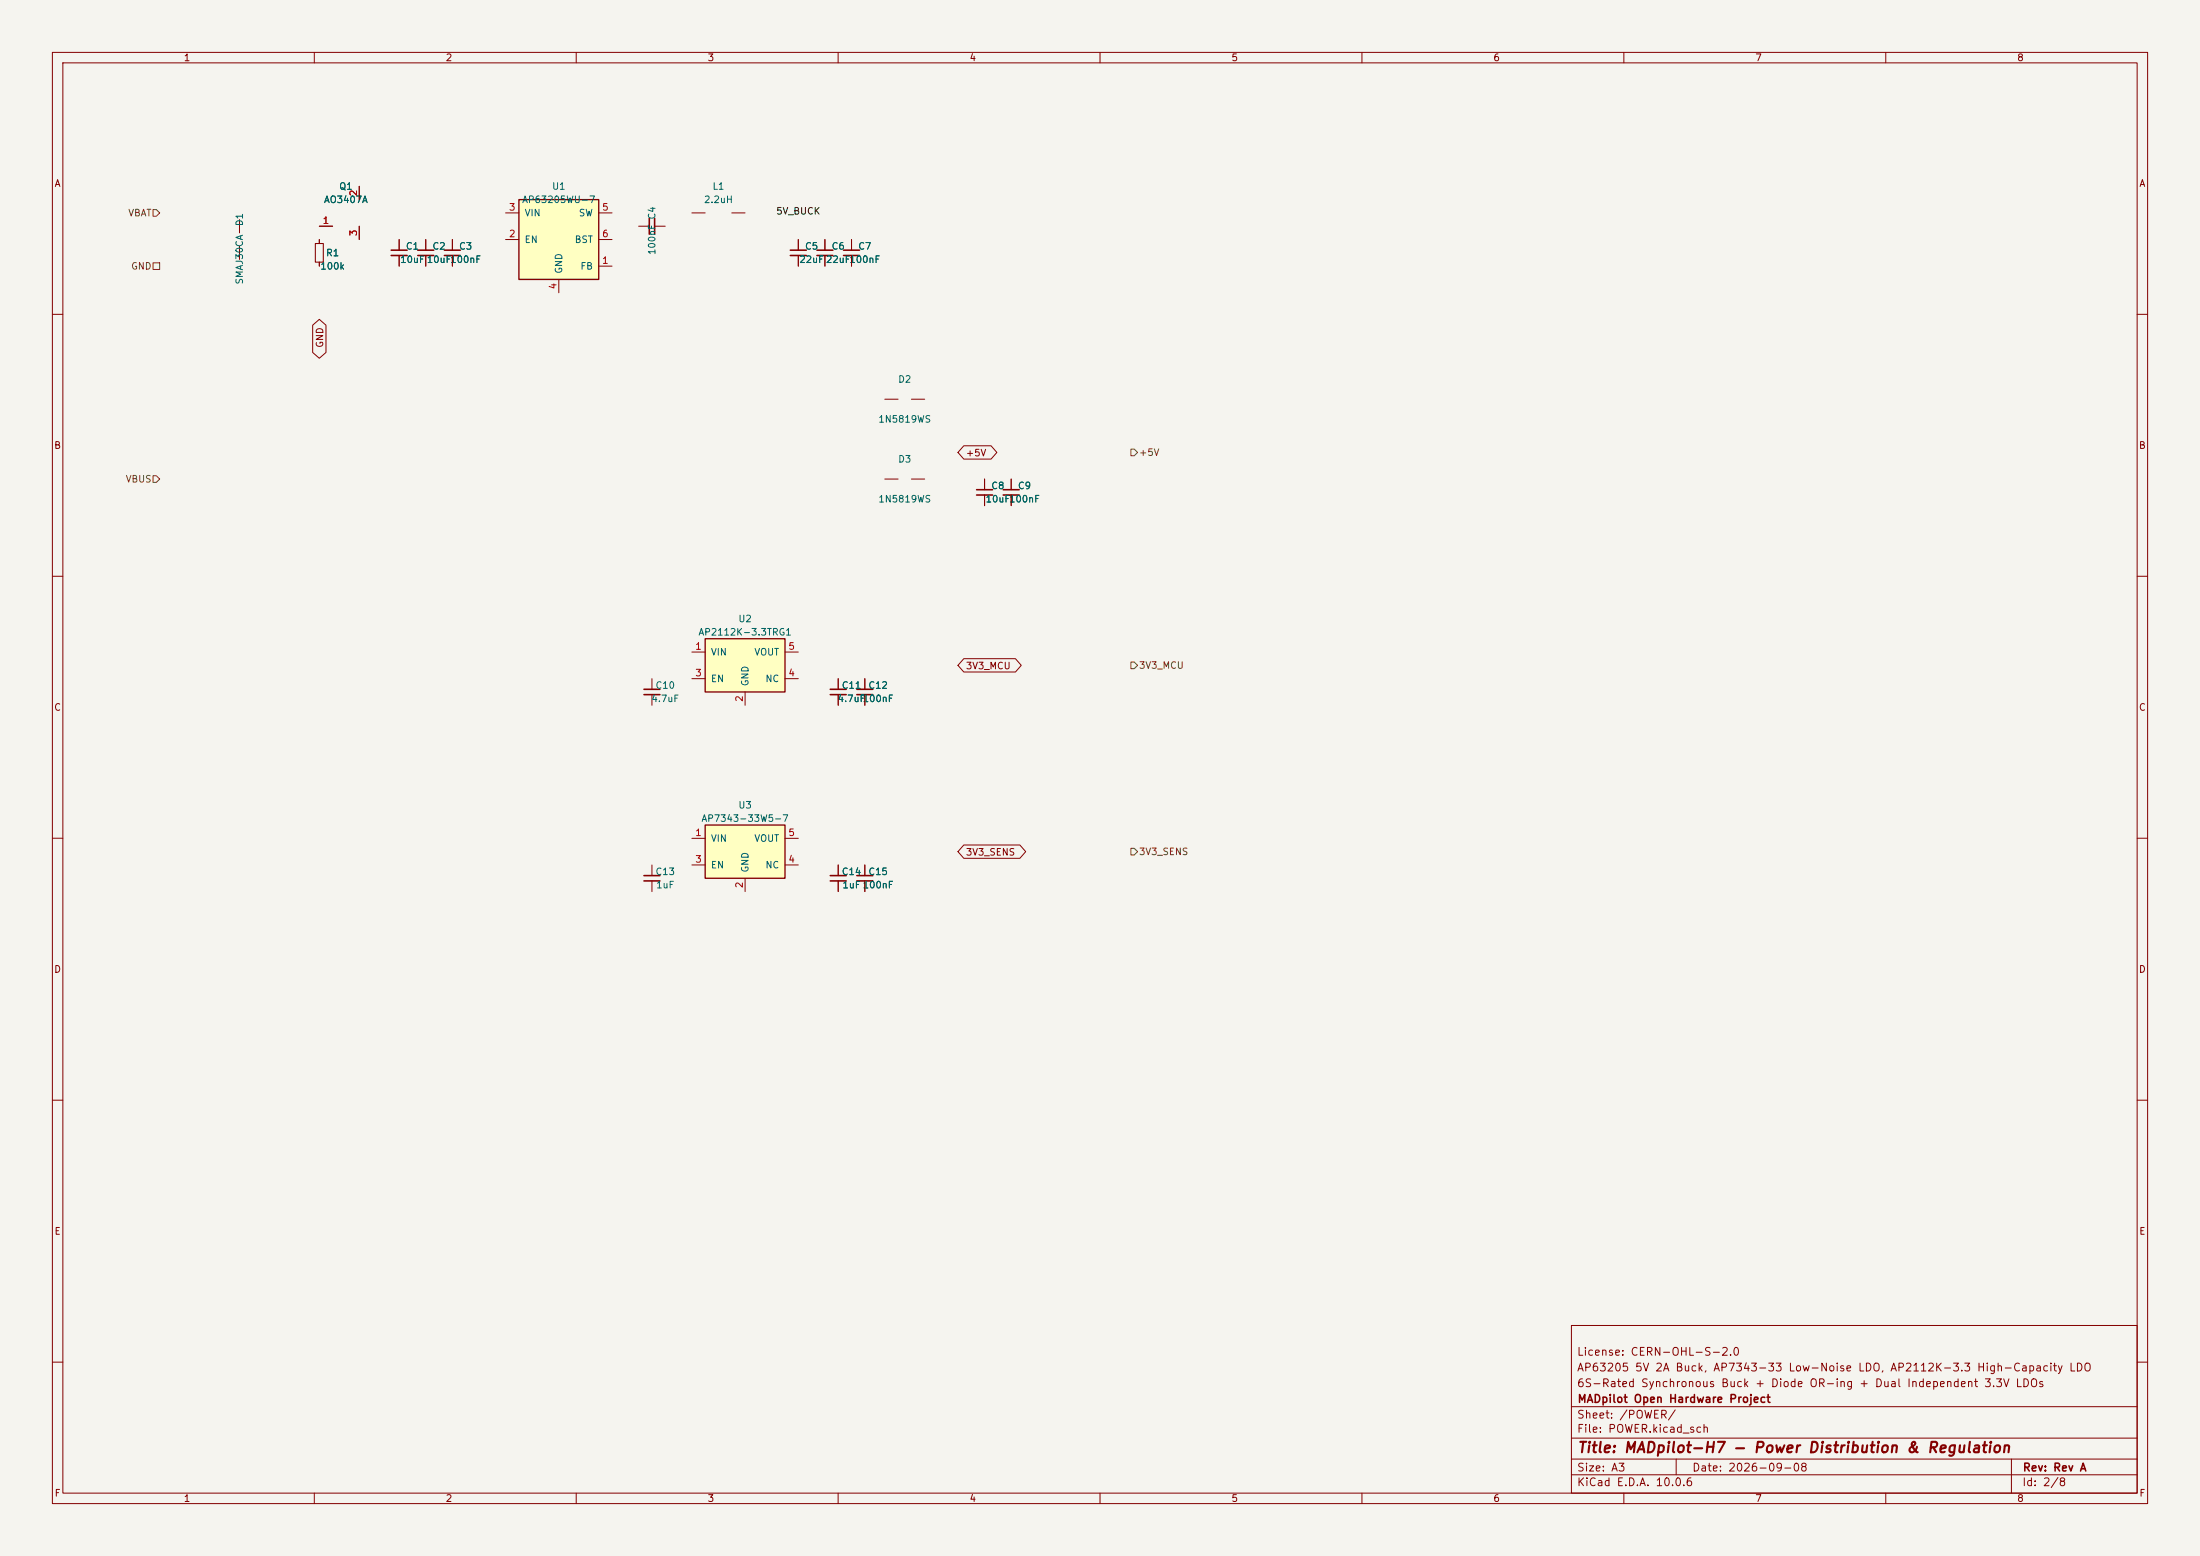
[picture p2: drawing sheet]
<svg xmlns="http://www.w3.org/2000/svg" width="420mm" height="297mm" viewBox="0 0 420 297" stroke-linecap="round" stroke-linejoin="round" font-family="sans-serif">
<path d="M0 0h420v297h-420z" fill="#f5f4ef" stroke="#f5f4ef" stroke-width=".19"/>
<g fill="none" stroke="#840000" stroke-width=".19">
<path d="M10 10h400v277h-400zM12 12h396v273h-396zM60 10v2M110 10v2M160 10v2M210 10v2M260 10v2M310 10v2M360 10v2M10 60h2M408 60h2M10 110h2"/>
<path d="M408 110h2M165.1 129.5v2.1M165.1 132.6v2M10 160h2M408 160h2M10 210h2M408 210h2M300 253h108v32h-108zM10 260h2M300 278.5h108M300 274.5h108M300 268.5h108"/>
<path d="M320 278.5v3M384 278.5v6.5M408 260h2M60 285v2M110 285v2M160 285v2M210 285v2M260 285v2M300 281.5h108M310 285v2M360 285v2"/>
</g>
<path d="M163.6 131.6h3M163.6 132.6h3" fill="none" stroke="#840000" stroke-width=".3"/>
<path d="M134.6 157.5h15.3v10.1h-15.3z" fill="#ffffc2"/>
<path d="M134.6 157.5h15.3v10.1h-15.3z" fill="none" stroke="#840000" stroke-width=".25"/>
<path d="M124.5 165.1v2M124.5 168.1v2.1M132.1 160h2.5M132.1 165.1h2.5M142.2 167.6v2.6M149.9 160h2.5M149.9 165.1h2.5M160 165.1v2M160 168.1v2.1" fill="none" stroke="#840000" stroke-width=".19"/>
<path d="M122.9 167.1h3.1M122.9 168.1h3.1M158.5 167.1h3M158.5 168.1h3" fill="none" stroke="#840000" stroke-width=".3"/>
<path d="M134.6 121.9h15.3v10.2h-15.3z" fill="#ffffc2"/>
<path d="M134.6 121.9h15.3v10.2h-15.3z" fill="none" stroke="#840000" stroke-width=".25"/>
<g fill="none" stroke="#840000" stroke-width=".19">
<path d="M68.6 35.6v2.5M45.7 41.9v2.6M45.7 47v2.5M61 43.2h2.5M61 45.7v.8M61 50v.8M68.6 43.2v2.5M76.2 45.7v2.1M76.2 48.8v2M81.3 45.7v2.1M81.3 48.8v2M86.4 45.7v2.1"/>
<path d="M86.4 48.8v2M121.9 43.2h2.1M125 43.2h2M152.4 45.7v2.1M152.4 48.8v2M157.5 45.7v2.1M157.5 48.8v2M162.6 45.7v2.1M162.6 48.8v2M168.9 76.2h2.5M174 76.2h2.5M168.9 91.4h2.5"/>
<path d="M174 91.4h2.5M188 91.4v2.1M188 94.5v2M193 91.4v2.1M193 94.5v2M124.5 129.5v2.1M124.5 132.6v2M132.1 124.5h2.5M132.1 129.5h2.5M142.2 132.1v2.5M149.9 124.5h2.5M149.9 129.5h2.5"/>
<path d="M160 129.5v2.1M160 132.6v2M165.1 165.1v2M165.1 168.1v2.1"/>
</g>
<g fill="none" stroke="#840000" stroke-width=".3">
<path d="M74.7 47.8h3M74.7 48.8h3M79.8 47.8h3M79.8 48.8h3M84.8 47.8h3.1M84.8 48.8h3.1M124 41.7v3M125 41.7v3M150.9 47.8h3M150.9 48.8h3M156 47.8h3M156 48.8h3"/>
<path d="M161 47.8h3.1M161 48.8h3.1M186.4 93.5h3.1M186.4 94.5h3.1M191.5 93.5h3.1M191.5 94.5h3.1M122.9 131.6h3.1M122.9 132.6h3.1M158.5 131.6h3M158.5 132.6h3M163.6 167.1h3M163.6 168.1h3"/>
</g>
<path d="M60.2 46.5h1.5v3.5h-1.5z" fill="none" stroke="#840000" stroke-width=".2"/>
<path d="M99.1 38.1h15.2v15.2h-15.2z" fill="#ffffc2"/>
<path d="M99.1 38.1h15.2v15.2h-15.2z" fill="none" stroke="#840000" stroke-width=".25"/>
<g fill="none" stroke="#840000" stroke-width=".19">
<path d="M68.6 35.6v2.5M61 45.7v.8M61 50v.8M61 43.2h2.5M68.6 43.2v2.5M76.2 45.7v2.1M76.2 48.8v2M81.3 45.7v2.1M81.3 48.8v2M86.4 45.7v2.1M86.4 48.8v2M96.5 45.7h2.6"/>
<path d="M96.5 40.6h2.6M106.7 53.3v2.6M114.3 50.8h2.5M114.3 45.7h2.5M114.3 40.6h2.5M132.1 40.6h2.5M139.7 40.6h2.5M152.4 45.7v2.1M152.4 48.8v2M157.5 45.7v2.1M157.5 48.8v2M162.6 45.7v2.1"/>
<path d="M162.6 48.8v2M59.7 62.1l1.3-1.1 1.2 1.1v5.2l-1.2 1.1-1.3-1.1zM184 85.1h5.2l1.1 1.3-1.1 1.2h-5.2l-1.1-1.2zM188 91.4v2.1M188 94.5v2M193 91.4v2.1M193 94.5v2M160 129.5v2.1M160 132.6v2M165.1 129.5v2.1M165.1 132.6v2M184 125.7h9.9l1.1 1.3-1.1 1.3h-9.9l-1.1-1.3z"/>
<path d="M160 165.1v2M160 168.1v2.1M165.1 165.1v2M165.1 168.1v2.1M184 161.3h10.7l1.1 1.3-1.1 1.2h-10.7l-1.1-1.2z"/>
</g>
<path d="M29.2 40h.6l.7 .6-.7 .7h-.6zM29.2 50.2h1.3v1.2h-1.3zM29.2 90.8h.6l.7 .6-.7 .7h-.6zM215.9 85.7h.6l.7 .7-.7 .6h-.6zM215.9 126.4h.6l.7 .6-.7 .6h-.6zM215.9 161.9h.6l.7 .7-.7 .6h-.6z" fill="none" stroke="#725600" stroke-width=".19"/>
<text font-size="2" fill="#840000" x="301" y="277.8">Title: MADpilot-H7 - Power Distribution &amp; Regulation</text>
<g font-size="1.5" fill="#840000">
<text x="300.9" y="262.1">AP63205 5V 2A Buck, AP7343-33 Low-Noise LDO, AP2112K-3.3 High-Capacity LDO</text>
<text x="300.9" y="259.1">License: CERN-OHL-S-2.0</text>
<text x="300.9" y="265.1">6S-Rated Synchronous Buck + Diode OR-ing + Dual Independent 3.3V LDOs</text>
<text x="301" y="268.1">MADpilot Open Hardware Project</text>
<text x="300.9" y="273.8">File: POWER.kicad_sch</text>
<text x="300.9" y="271.1">Sheet: /POWER/</text>
<text x="300.9" y="281.2">Size: A3</text>
<text x="322.9" y="281.2">Date: 2026-09-08</text>
<text x="386" y="281.2">Rev: Rev A</text>
<text x="300.9" y="284">KiCad E.D.A. 10.0.6</text>
<text x="385.9" y="284">Id: 2/8</text>
</g>
<g font-size="1.3" fill="#840000">
<text x="35" y="12">1</text>
<text x="85" y="12">2</text>
<text x="135" y="12">3</text>
<text x="185" y="12">4</text>
<text x="235" y="12">5</text>
<text x="285" y="12">6</text>
<text x="335" y="12">7</text>
<text x="385" y="12">8</text>
<text x="10.3" y="36">A</text>
<text x="408.3" y="36">A</text>
<text x="62" y="66.5" transform="rotate(-90 62 66.5)">GND</text>
<text x="10.2" y="86">B</text>
<text x="184.3" y="87.4">+5V</text>
<text x="408.2" y="86">B</text>
<text x="184.3" y="128.1">3V3_MCU</text>
<text x="10.2" y="136">C</text>
<text x="408.2" y="136">C</text>
<text x="184.3" y="163.6">3V3_SENS</text>
<text x="10.2" y="186">D</text>
<text x="408.2" y="186">D</text>
<text x="10.3" y="236">E</text>
<text x="408.3" y="236">E</text>
<text x="10.3" y="286">F</text>
<text x="35" y="287">1</text>
<text x="85" y="287">2</text>
<text x="135" y="287">3</text>
<text x="185" y="287">4</text>
<text x="235" y="287">5</text>
<text x="285" y="287">6</text>
<text x="335" y="287">7</text>
<text x="385" y="287">8</text>
<text x="408.3" y="286">F</text>
</g>
<g font-size="1.3" fill="#725600">
<text x="24.4" y="41.6">VBAT</text>
<text x="24.9" y="51.8">GND</text>
<text x="217.3" y="87.3">+5V</text>
<text x="23.9" y="92.4">VBUS</text>
<text x="217.3" y="128">3V3_MCU</text>
<text x="217.3" y="163.5">3V3_SENS</text>
</g>
<g font-size="1.3" fill="#006464">
<text x="61.7" y="39.1">AO3407A</text>
<text x="64.6" y="36.5">Q1</text>
<text x="99.6" y="39.1">AP63205WU-7</text>
<text x="100" y="41.6">VIN</text>
<text x="105.3" y="36.5">U1</text>
<text x="110.4" y="41.6">SW</text>
<text x="134.3" y="39.1">2.2uH</text>
<text x="135.9" y="36.5">L1</text>
<text x="46.7" y="43.3" transform="rotate(-90 46.7 43.3)">D1</text>
<text x="77.4" y="48">C1</text>
<text x="82.5" y="48">C2</text>
<text x="87.5" y="48">C3</text>
<text x="100" y="46.7">EN</text>
<text x="109.6" y="46.7">BST</text>
<text x="153.6" y="48">C5</text>
<text x="158.7" y="48">C6</text>
<text x="163.7" y="48">C7</text>
<text x="61" y="51.8">100k</text>
<text x="62.1" y="49.2">R1</text>
<text x="76.3" y="50.5">10uF</text>
<text x="81.4" y="50.5">10uF100nF</text>
<text x="107.6" y="52.4" transform="rotate(-90 107.6 52.4)">GND</text>
<text x="110.7" y="51.8">FB</text>
<text x="125.4" y="48.8" transform="rotate(-90 125.4 48.8)">100nF C4</text>
<text x="152.5" y="50.5">22uF</text>
<text x="157.6" y="50.5">22uF100nF</text>
<text x="46.7" y="54.4" transform="rotate(-90 46.7 54.4)">SMAJ30CA</text>
<text x="171.4" y="73.4">D2</text>
<text x="167.6" y="81">1N5819WS</text>
<text x="171.4" y="88.6">D3</text>
<text x="189.1" y="93.7">C8</text>
<text x="194.2" y="93.7">C9</text>
<text x="167.6" y="96.2">1N5819WS</text>
<text x="188" y="96.2">10uF100nF</text>
<text x="140.8" y="119.1">U2</text>
<text x="133.2" y="121.6">AP2112K-3.3TRG1</text>
<text x="135.6" y="125.4">VIN</text>
<text x="143.9" y="125.4">VOUT</text>
<text x="125" y="131.8">C10</text>
<text x="135.6" y="130.5">EN</text>
<text x="143.2" y="131.1" transform="rotate(-90 143.2 131.1)">GND</text>
<text x="146" y="130.5">NC</text>
<text x="160.6" y="131.8">C11</text>
<text x="165.7" y="131.8">C12</text>
<text x="124.2" y="134.3">4.7uF</text>
<text x="159.8" y="134.3">4.7uF</text>
<text x="164.6" y="134.3">100nF</text>
<text x="140.8" y="154.6">U3</text>
<text x="133.8" y="157.2">AP7343-33W5-7</text>
<text x="135.6" y="161">VIN</text>
<text x="143.9" y="161">VOUT</text>
<text x="125" y="167.3">C13</text>
<text x="135.6" y="166.1">EN</text>
<text x="143.2" y="166.7" transform="rotate(-90 143.2 166.7)">GND</text>
<text x="146" y="166.1">NC</text>
<text x="160.6" y="167.3">C14</text>
<text x="165.7" y="167.3">C15</text>
<text x="125.1" y="169.9">1uF</text>
<text x="160.7" y="169.9">1uF 100nF</text>
</g>
<g font-size="1.3" fill="#a90000">
<text x="68.4" y="37.6" transform="rotate(-90 68.4 37.6)">2</text>
<text x="97.1" y="40.5">3</text>
<text x="114.8" y="40.5">5</text>
<text x="61.5" y="43">1</text>
<text x="68.4" y="45.2" transform="rotate(-90 68.4 45.2)">3</text>
<text x="97.1" y="45.6">2</text>
<text x="114.8" y="45.6">6</text>
<text x="114.8" y="50.7">1</text>
<text x="106.5" y="55.3" transform="rotate(-90 106.5 55.3)">4</text>
<text x="132.6" y="124.3">1</text>
<text x="150.4" y="124.3">5</text>
<text x="132.6" y="129.4">3</text>
<text x="150.4" y="129.4">4</text>
<text x="142.1" y="134.1" transform="rotate(-90 142.1 134.1)">2</text>
<text x="132.6" y="159.9">1</text>
<text x="150.4" y="159.9">5</text>
<text x="132.6" y="165">3</text>
<text x="150.4" y="165">4</text>
<text x="142.1" y="169.6" transform="rotate(-90 142.1 169.6)">2</text>
</g>
<text font-size="1.3" fill="#0f0f0f" x="148.1" y="41.3">5V_BUCK</text>
</svg>
